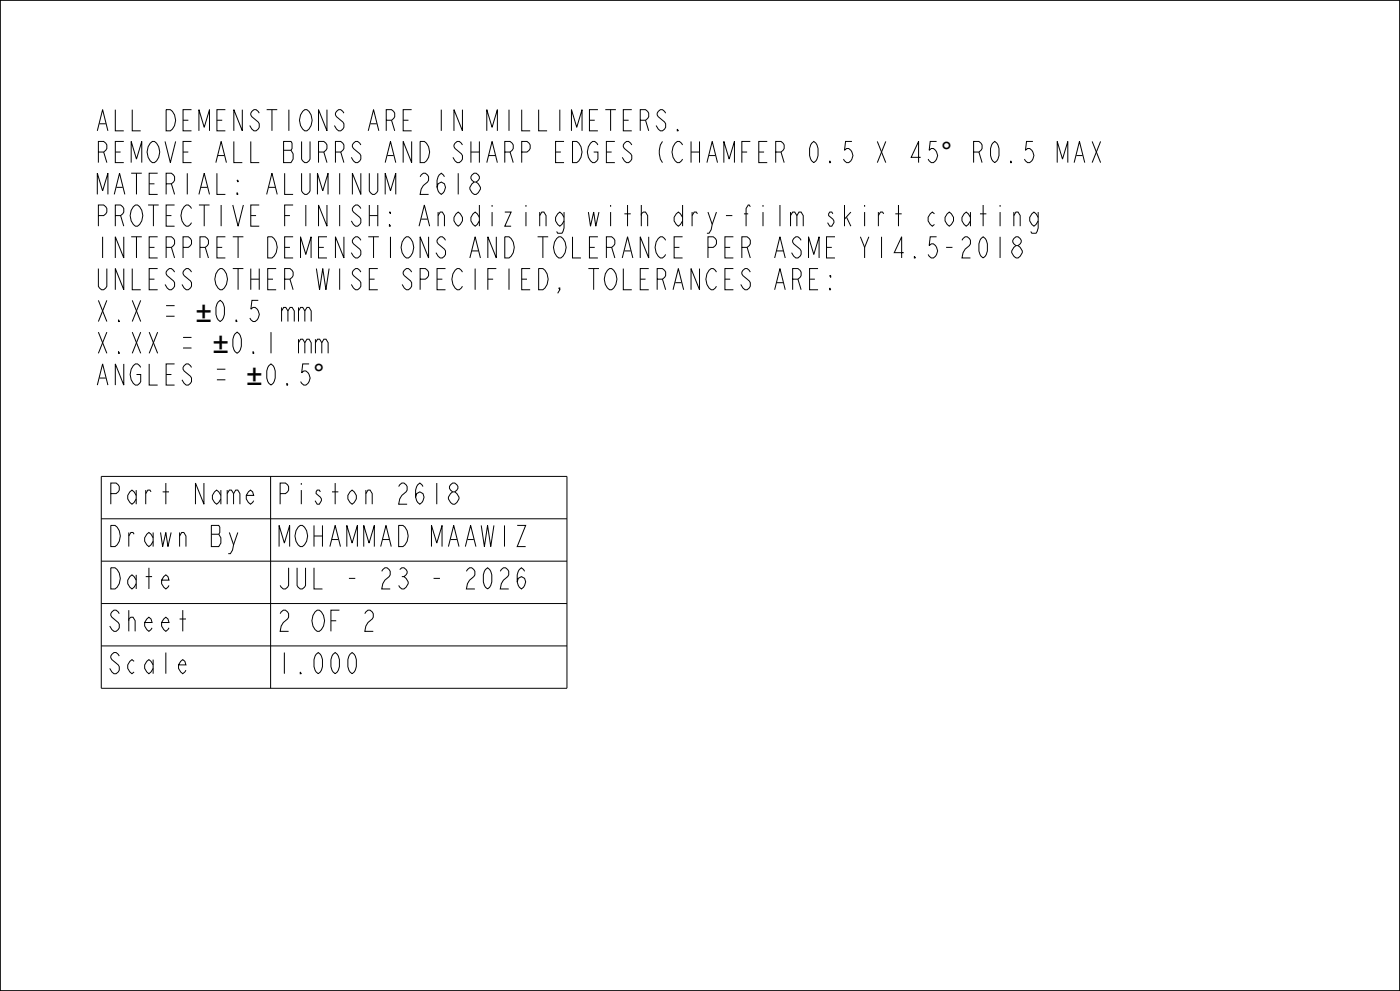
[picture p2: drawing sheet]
<svg xmlns="http://www.w3.org/2000/svg" width="420mm" height="297mm" viewBox="0 0 420 297" stroke-linecap="round" stroke-linejoin="round" font-family="sans-serif">
<g fill="none" stroke="#000" stroke-width=".3">
<path d="M203.2 38.7l.3 .5h-.3zM141.6 55.1l.6-.5a1.99 1.99 0 0 1 1.9 2.1 2.09 2.09 0 0 1-1.9 1.6 2.89 2.89 0 0 1-1.2-2.2zM281 42.4h-1.9l-.3 2.6 .6-.5a2.04 2.04 0 0 1 1.6 3.2l-1 1h-.6l-1-1M304.2 74.1l.6-.5a1.99 1.99 0 0 1 1.9 2.1 2.09 2.09 0 0 1-1.9 1.6 2.89 2.89 0 0 1-1.3-2.1zM304.8 73.6l-1-1a1.45 1.45 0 0 1 1.6-1.6l1 1v.6l-.3 .5-.7 .5M311.5 65.1l-.7-1-.6-.5a2.35 2.35 0 0 0-1.3 2.1 2.35 2.35 0 0 0 1.3 2.1l.6-.5 .7-1.1M311.5 63.6v4.7l-.4 1.1-.3 .5h-1.3l-.3-.5M248.9 86.3l.3 .5h-.3zM248.9 82.6h.3v.5zM30.4 142.8h139.7v63.5h-139.7zM30.4 155.5h139.7M81.2 142.8v63.5"/>
<path d="M30.4 168.2h139.7M30.4 180.9h139.7M30.4 193.6h139.7"/>
</g>
<path d="M0 0h420v297h-420z" fill="none" stroke="#000" stroke-width=".51"/>
<g font-size="8.7">
<text x="282.2" y="48.7">° R0.5 MAX</text>
<text x="282.2" y="48.7">°</text>
<text x="58.7" y="96.4">±</text>
<text x="63.8" y="105.9">±</text>
<text x="74" y="115.4">±</text>
</g>
<g font-size="8.3">
<text x="28.2" y="39.2">ALL DEMENSTIONS ARE IN MILLIMETERS.</text>
<text x="28.2" y="48.7">REMOVE ALL BURRS AND SHARP EDGES (CHAMFER 0.5 X 45</text>
<text x="28.2" y="58.3">MATERIAL: ALUMINUM 2618</text>
<text x="28.2" y="67.8">PROTECTIVE FINISH: Anodizing with dry-film skirt coating</text>
<text x="28.2" y="77.3">INTERPRET DEMENSTIONS AND TOLERANCE PER ASME Y14.5-2018</text>
<text x="28.2" y="86.8">UNLESS OTHER WISE SPECIFIED, TOLERANCES ARE:</text>
<text x="28.2" y="96.4">X.X = ±0.5 mm</text>
<text x="28.2" y="105.9">X.XX = ±0.1 mm</text>
<text x="28.2" y="115.4">ANGLES = ±0.5°</text>
<text x="32" y="151.1">Part Name</text>
<text x="82.8" y="151.1">Piston 2618</text>
<text x="32" y="163.8">Drawn By</text>
<text x="82.8" y="163.8">MOHAMMAD MAAWIZ</text>
<text x="32" y="176.5">Date</text>
<text x="82.8" y="176.5">JUL - 23 - 2026</text>
<text x="32" y="189.2">Sheet</text>
<text x="82.8" y="189.2">2 OF 2</text>
<text x="32" y="201.9">Scale</text>
<text x="82.8" y="201.9">1.000</text>
</g>
</svg>
